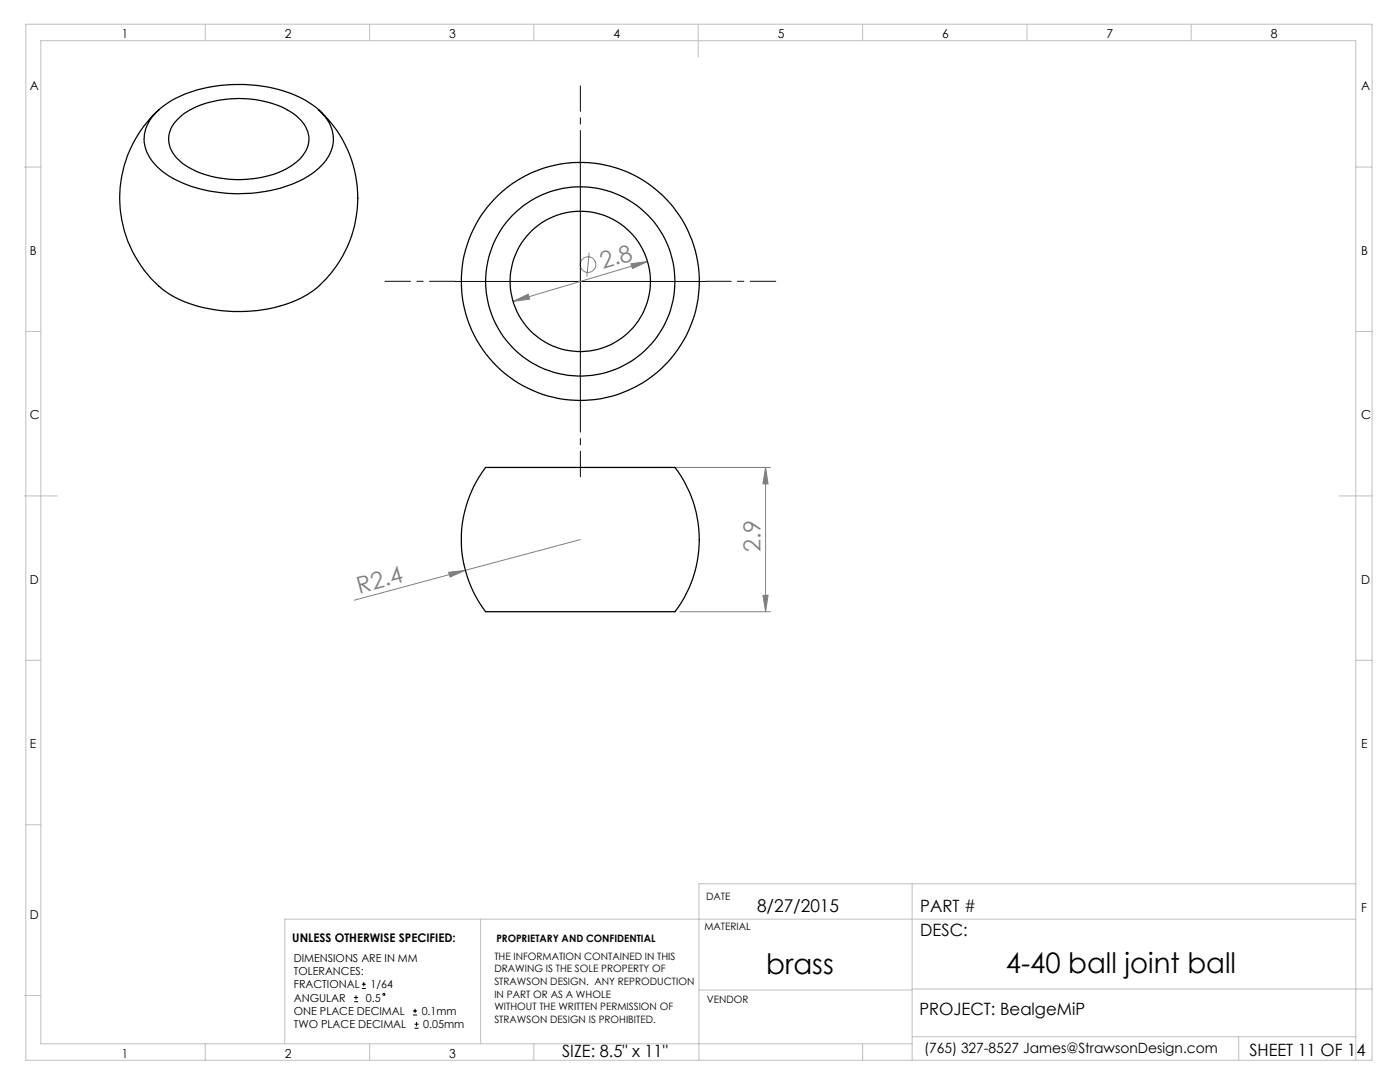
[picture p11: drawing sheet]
<svg xmlns="http://www.w3.org/2000/svg" width="279mm" height="216mm" viewBox="0 0 279 216" stroke-linecap="round" stroke-linejoin="round" font-family="sans-serif">
<g fill="none" stroke="#808080" stroke-width=".2">
<path d="M117.6 50.4l-.5 4.8M125.9 52.6l3.3-.4-3 1.4zM129.2 52.2l-26.8 7.9M102.4 60.1l3-1.4 .3 1zM130.8 93.3h23M152.8 93.3v28.8M152.8 93.3l.5 3.3h-1zM89.5 114.2l3.4-.4-3.1 1.3zM115.8 107.7l-45.1 12.1M152.3 118.8h1l-.5 3.3zM135.7 122.1h18.1"/>
<circle cx="117.4" cy="52.8" r="1.56"/>
</g>
<g fill="none" stroke="#000" stroke-width=".2">
<path d="M115.8 31.2v49.9M90.8 56.2h50M70.7 199.9h.8M70.7 199h.8M71 198.6v.9M72.2 197.2h.8M72.2 196.4h.8M72.6 196v.8M82.4 202.5h.9M82.4 201.7h.9M82.7 205.2h.8M82.7 204.4h.8"/>
<path d="M82.8 201.3v.8M83.1 203.9v.9"/>
<circle cx="76.6" cy="198.4" r=".21"/>
</g>
<path d="M115.8 31.1v-14M90.8 56.1h-14M140.8 56.1h14M115.8 81.1v14" fill="none" stroke="#000" stroke-width=".2" stroke-dasharray="15.2 1.3 1.3 1.3" stroke-dashoffset="10.1"/>
<g fill="none" stroke="#c0c0c0" stroke-width=".2">
<path d="M5.2 4.8h268.6v206.8h-268.6zM41 4.8v3.3M73.8 4.8v3.3M106.5 4.8v3.3M139.3 4.8v6.6M172.2 4.8v3.3M205 4.8v3.3M237.7 4.8v3.3M4.9 33.3h3.2M270.5 33.3h3.3M5.2 66.1h2.9M270.5 66.1h3.3"/>
<path d="M4.9 99h6.5M267.3 99h6.5M5.2 131.8h2.9M270.5 131.8h3.3M5.2 164.6h2.9M182 176.4v35.2M270.6 176.4h-131.1v35.2M4.9 198.6h3.2M95.9 183.4v24.9M139.5 197.6h42.5M182 197.3h91.8M270.6 183.4h-213.8v24.9"/>
<path d="M41 208.3v3.3M73.8 208.3v3.3M106.5 208.3v3.3M172.2 208.3v3.3M182 208.3h-173.9v-200.2h262.4l.1 203.5M182 206.9h88.6M247.2 206.9v4.7"/>
</g>
<g fill="#808080">
<path d="M89.5 114.2l3.4-.4-3.1 1.3z"/>
<path d="M102.4 60.1l3.3-.4-.3-1zM125.9 52.6l.3 1 3-1.4z"/>
<path d="M152.8 93.3l.5 3.3h-1zM152.3 118.8h1l-.5 3.3z"/>
</g>
<g fill="none" stroke="#000" stroke-width=".25">
<path d="M31.6 22a23.5 23.5 0 0 1 14.3-5.1 26.2 26.2 0 0 1 17 4.4 8.3 8.3 0 0 1 3.6 6.9 9.5 9.5 0 0 1-5.2 7 28.7 28.7 0 0 1-18.7 3 20.1 20.1 0 0 1-11.7-5.5 7.2 7.2 0 0 1 .7-10.7zM31.7 21.9a23.6 23.6 0 0 0 1.9 36.7 28.5 28.5 0 0 0 18.6 3.2 20.7 20.7 0 0 0 12.9-6.2 23.8 23.8 0 0 0-1.5-33.7M35.4 23.9a15.4 15.4 0 0 1 9.9-4.1 20.4 20.4 0 0 1 13.4 3 6 6 0 0 1 2.8 6.3 8.7 8.7 0 0 1-5.1 4.9 21.9 21.9 0 0 1-18.9-.7 6.9 6.9 0 0 1-3.8-5.7 5.4 5.4 0 0 1 1.7-3.7zM96.9 93.3h37.7a23.3 23.3 0 0 1 0 28.8h-37.6a23.5 23.5 0 0 1-.1-28.8z"/>
<circle cx="115.8" cy="56.2" r="18.9"/>
<circle cx="115.8" cy="56.2" r="23.8"/>
<circle cx="115.8" cy="56.1" r="14"/>
</g>
<g font-size="5.6">
<text x="152.9" y="194.3">brass</text>
<text x="200.7" y="194.1">4-40 ball joint ball</text>
</g>
<g font-size="4.7" fill="#808080">
<text x="120.3" y="53.7" transform="rotate(-17 120.3 53.7)">2.8</text>
<text x="151.8" y="110.2" transform="rotate(-90 151.8 110.2)">2.9</text>
<text x="71.7" y="118.4" transform="rotate(-15 71.7 118.4)">R2.4</text>
</g>
<text font-size="3.5" x="151.1" y="182.1">8/27/2015</text>
<g font-size="3.4">
<text x="183.7" y="182">PART #</text>
<text x="183.7" y="186.7">DESC:</text>
<text x="183.5" y="202.5">PROJECT: BealgeMiP</text>
<text x="112.2" y="211">SIZE: 8.5&quot; x 11&quot;</text>
<text x="249.3" y="210.7">SHEET 11 OF 14</text>
</g>
<text font-size="2.8" x="184.4" y="210.1">(765) 327-8527 James@StrawsonDesign.com</text>
<g font-size="2.5">
<text x="24.3" y="7.6">1</text>
<text x="56.8" y="7.6">2</text>
<text x="89.6" y="7.6">3</text>
<text x="122.4" y="7.6">4</text>
<text x="155.2" y="7.6">5</text>
<text x="188" y="7.6">6</text>
<text x="220.8" y="7.6">7</text>
<text x="253.6" y="7.6">8</text>
<text x="6" y="18">A</text>
<text x="271.7" y="18">A</text>
<text x="6" y="50.8">B</text>
<text x="271.7" y="50.8">B</text>
<text x="6" y="83.6">C</text>
<text x="271.7" y="83.7">C</text>
<text x="6" y="116.4">D</text>
<text x="271.7" y="116.4">D</text>
<text x="6" y="149.2">E</text>
<text x="271.7" y="149.2">E</text>
<text x="6" y="183.3">D</text>
<text x="271.7" y="182">F</text>
<text x="24.3" y="211">1</text>
<text x="56.8" y="211">2</text>
<text x="89.6" y="211">3</text>
</g>
<text font-size="2.4" x="58.3" y="187.9">UNLESS OTHERWISE SPECIFIED:</text>
<g font-size="2.2">
<text x="58.6" y="191.9">DIMENSIONS ARE IN MM</text>
<text x="58.6" y="194.6">TOLERANCES:</text>
<text x="58.6" y="197.2">FRACTIONAL</text>
<text x="73.9" y="197.2">1/64</text>
<text x="58.6" y="202.5">ONE PLACE DECIMAL</text>
<text x="58.6" y="199.9">ANGULAR</text>
<text x="73" y="199.9">0.5</text>
<text x="84.2" y="202.5">0.1mm</text>
<text x="58.6" y="205.2">TWO PLACE DECIMAL</text>
<text x="84.5" y="205.2">0.05mm</text>
</g>
<g font-size="2">
<text x="140.9" y="179.7">DATE</text>
<text x="140.6" y="185.6">MATERIAL</text>
<text x="98.7" y="191.5">THE INFORMATION CONTAINED IN THIS</text>
<text x="99.1" y="187.9">PROPRIETARY AND CONFIDENTIAL</text>
<text x="98.7" y="194">DRAWING IS THE SOLE PROPERTY OF</text>
<text x="98.7" y="196.6">STRAWSON DESIGN. ANY REPRODUCTION</text>
<text x="98.7" y="199.1">IN PART OR AS A WHOLE</text>
<text x="98.7" y="201.6">WITHOUT THE WRITTEN PERMISSION OF</text>
<text x="141" y="200.1">VENDOR</text>
<text x="98.7" y="204.1">STRAWSON DESIGN IS PROHIBITED.</text>
</g>
</svg>
